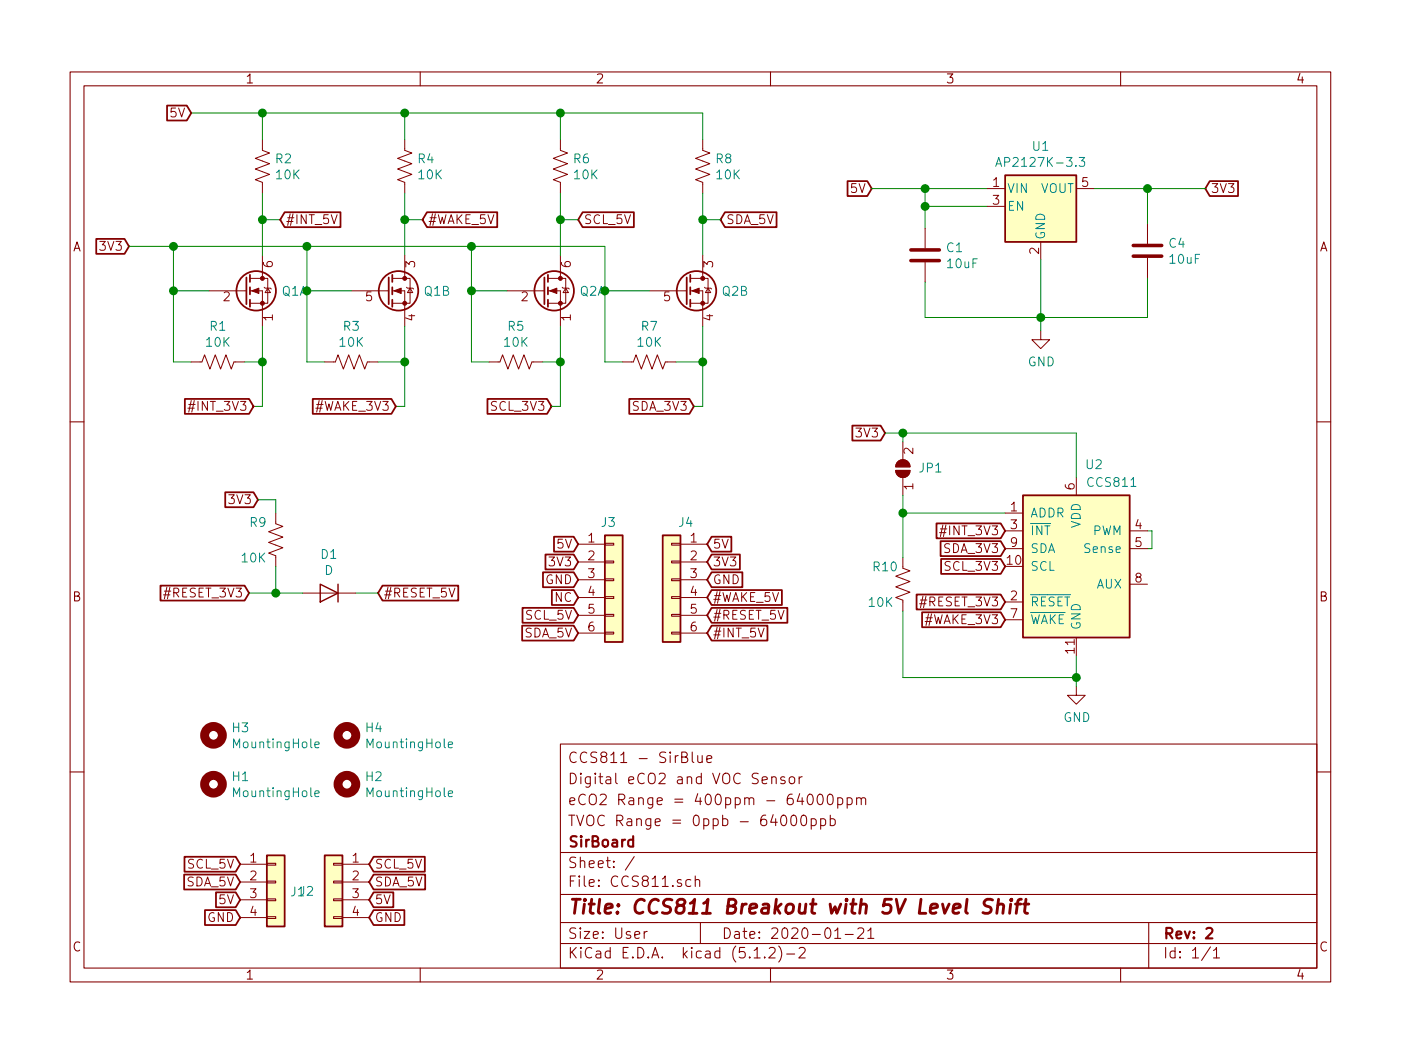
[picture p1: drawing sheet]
EESchema Schematic File Version 4
LIBS:CCS811-cache
EELAYER 29 0
EELAYER END
$Descr User 7874 5906
encoding utf-8
Sheet 1 1
Title "CCS811 Breakout with 5V Level Shift"
Date "2020-01-21"
Rev "2"
Comp "SirBoard"
Comment1 "TVOC Range = 0ppb - 64000ppb "
Comment2 "eCO2 Range = 400ppm - 64000ppm "
Comment3 "Digital eCO2 and VOC Sensor"
Comment4 "CCS811 - SirBlue"
$EndDescr
Wire Wire Line
	5200 1575 5200 1775
Wire Wire Line
	5200 1775 5850 1775
Connection ~ 5850 1775
Wire Wire Line
	5550 1050 5200 1050
Wire Wire Line
	5200 1050 5200 1150
Wire Wire Line
	5200 1150 5550 1150
Wire Wire Line
	5200 1150 5200 1275
Connection ~ 5200 1150
Wire Wire Line
	6150 1050 6450 1050
Wire Wire Line
	6450 1050 6450 1250
Text GLabel 4900 1050 0    50   Input ~ 0
5V
Wire Wire Line
	4900 1050 5200 1050
Connection ~ 5200 1050
Text GLabel 6775 1050 2    50   Input ~ 0
3V3
Connection ~ 6450 1050
$Comp
L power:GND #PWR0101
U 1 1
P 5850 1850
F 0 "#PWR0101" H 5850 1600 50  0001 C CNN
F 1 "GND" H 5854 1678 50  0000 C CNN
F 2 "" H 5850 1850 50  0001 C CNN
F 3 "" H 5850 1850 50  0001 C CNN
	1    5850 1850
	1    0    0    -1  
$EndComp
Wire Wire Line
	5850 1850 5850 1775
Text GLabel 4975 2425 0    50   Input ~ 0
3V3
Text GLabel 1075 625  0    50   Input ~ 0
5V
Wire Wire Line
	6450 1775 5850 1775
Wire Wire Line
	6450 1550 6450 1775
$Comp
L Regulator_Linear:AP2127K-3.3 U1
U 1 1
P 5850 1150
F 0 "U1" H 5850 1490 50  0000 C CNN
F 1 "AP2127K-3.3" H 5850 1400 50  0000 C CNN
F 2 "Package_TO_SOT_SMD:SOT-23-5" H 5850 1475 50  0001 C CNN
F 3 "https://www.diodes.com/assets/Datasheets/AP2127.pdf" H 5850 1250 50  0001 C CNN
F 4 "C156285" H 5850 1150 50  0001 C CNN "Part"
	1    5850 1150
	1    0    0    -1  
$EndComp
Wire Wire Line
	5850 1450 5850 1775
$Comp
L Device:Q_DUAL_NMOS_S1G1D2S2G2D1 Q1
U 1 1
P 1375 1625
F 0 "Q1" H 1581 1625 50  0000 L CNN
F 1 "BSS138DW" H 1580 1580 50  0001 L CNN
F 2 "Package_TO_SOT_SMD:SOT-363_SC-70-6" H 1575 1625 50  0001 C CNN
F 3 "~" H 1575 1625 50  0001 C CNN
	1    1375 1625
	1    0    0    -1  
$EndComp
$Comp
L Device:Q_DUAL_NMOS_S1G1D2S2G2D1 Q1
U 2 1
P 2175 1625
F 0 "Q1" H 2380 1625 50  0000 L CNN
F 1 "BSS138DW" H 2380 1580 50  0001 L CNN
F 2 "Package_TO_SOT_SMD:SOT-363_SC-70-6" H 2375 1625 50  0001 C CNN
F 3 "~" H 2375 1625 50  0001 C CNN
	2    2175 1625
	1    0    0    -1  
$EndComp
$Comp
L Device:R_US R2
U 1 1
P 1475 925
F 0 "R2" H 1543 970 50  0000 L CNN
F 1 "10K" H 1543 880 50  0000 L CNN
F 2 "Resistor_SMD:R_0603_1608Metric" V 1515 915 50  0001 C CNN
F 3 "~" H 1475 925 50  0001 C CNN
F 4 "C99198" H 1475 925 50  0001 C CNN "Part"
	1    1475 925 
	1    0    0    -1  
$EndComp
$Comp
L Device:R_US R4
U 1 1
P 2275 925
F 0 "R4" H 2343 970 50  0000 L CNN
F 1 "10K" H 2343 880 50  0000 L CNN
F 2 "Resistor_SMD:R_0603_1608Metric" V 2315 915 50  0001 C CNN
F 3 "~" H 2275 925 50  0001 C CNN
F 4 "C99198" H 2275 925 50  0001 C CNN "Part"
	1    2275 925 
	1    0    0    -1  
$EndComp
$Comp
L Device:R_US R1
U 1 1
P 1225 2025
F 0 "R1" V 1022 2025 50  0000 C CNN
F 1 "10K" V 1112 2025 50  0000 C CNN
F 2 "Resistor_SMD:R_0603_1608Metric" V 1265 2015 50  0001 C CNN
F 3 "~" H 1225 2025 50  0001 C CNN
F 4 "C99198" V 1225 2025 50  0001 C CNN "Part"
	1    1225 2025
	0    1    1    0   
$EndComp
Wire Wire Line
	2275 625  2275 775 
Wire Wire Line
	1475 775  1475 625 
Wire Wire Line
	2275 1075 2275 1225
Wire Wire Line
	1175 1625 975  1625
Wire Wire Line
	975  1625 975  2025
Wire Wire Line
	975  2025 1075 2025
Wire Wire Line
	1375 2025 1475 2025
Wire Wire Line
	1475 2025 1475 1825
Wire Wire Line
	1825 2025 1725 2025
Wire Wire Line
	1725 2025 1725 1625
Wire Wire Line
	1725 1625 1975 1625
Wire Wire Line
	2125 2025 2275 2025
Wire Wire Line
	2275 2025 2275 1825
Wire Wire Line
	2275 625  1475 625 
Wire Wire Line
	1075 625  1475 625 
Connection ~ 1475 625 
Text GLabel 725  1375 0    50   Input ~ 0
3V3
Wire Wire Line
	725  1375 975  1375
Wire Wire Line
	975  1375 975  1625
Connection ~ 975  1625
Wire Wire Line
	1475 1075 1475 1225
Wire Wire Line
	975  1375 1725 1375
Wire Wire Line
	1725 1375 1725 1625
Connection ~ 975  1375
Connection ~ 1725 1625
Text GLabel 3100 2275 0    50   Input ~ 0
SCL_3V3
Text GLabel 3900 2275 0    50   Input ~ 0
SDA_3V3
Wire Wire Line
	2275 2025 2275 2275
Wire Wire Line
	2275 2275 2225 2275
Connection ~ 2275 2025
Wire Wire Line
	1475 2025 1475 2275
Wire Wire Line
	1475 2275 1425 2275
Connection ~ 1475 2025
Text GLabel 3250 1225 2    50   Input ~ 0
SCL_5V
Text GLabel 4050 1225 2    50   Input ~ 0
SDA_5V
Connection ~ 2275 1225
Wire Wire Line
	2275 1225 2275 1425
Wire Wire Line
	1575 1225 1475 1225
Connection ~ 1475 1225
Wire Wire Line
	1475 1225 1475 1425
Wire Wire Line
	2275 1225 2375 1225
Text GLabel 3250 3150 0    50   Input ~ 0
3V3
Text GLabel 3250 3050 0    50   Input ~ 0
5V
$Comp
L Mechanical:MountingHole H4
U 1 1
P 1950 4125
F 0 "H4" H 2050 4170 50  0000 L CNN
F 1 "MountingHole" H 2050 4080 50  0000 L CNN
F 2 "SirBoardLibrary:MountingHole_M2.5_SirBoard" H 1950 4125 50  0001 C CNN
F 3 "~" H 1950 4125 50  0001 C CNN
	1    1950 4125
	1    0    0    -1  
$EndComp
$Comp
L Mechanical:MountingHole H3
U 1 1
P 1200 4125
F 0 "H3" H 1300 4170 50  0000 L CNN
F 1 "MountingHole" H 1300 4080 50  0000 L CNN
F 2 "SirBoardLibrary:MountingHole_M2.5_SirBoard" H 1200 4125 50  0001 C CNN
F 3 "~" H 1200 4125 50  0001 C CNN
	1    1200 4125
	1    0    0    -1  
$EndComp
$Comp
L power:GND #PWR0106
U 1 1
P 6050 3850
F 0 "#PWR0106" H 6050 3600 50  0001 C CNN
F 1 "GND" H 6054 3678 50  0000 C CNN
F 2 "" H 6050 3850 50  0001 C CNN
F 3 "" H 6050 3850 50  0001 C CNN
	1    6050 3850
	1    0    0    -1  
$EndComp
Text GLabel 3250 3250 0    50   Input ~ 0
GND
Wire Wire Line
	6450 1050 6775 1050
$Comp
L Mechanical:MountingHole H2
U 1 1
P 1950 4400
F 0 "H2" H 2050 4445 50  0000 L CNN
F 1 "MountingHole" H 2050 4355 50  0000 L CNN
F 2 "SirBoardLibrary:MountingHole_M2.5_SirBoard" H 1950 4400 50  0001 C CNN
F 3 "~" H 1950 4400 50  0001 C CNN
	1    1950 4400
	1    0    0    -1  
$EndComp
$Comp
L Mechanical:MountingHole H1
U 1 1
P 1200 4400
F 0 "H1" H 1300 4445 50  0000 L CNN
F 1 "MountingHole" H 1300 4355 50  0000 L CNN
F 2 "SirBoardLibrary:MountingHole_M2.5_SirBoard" H 1200 4400 50  0001 C CNN
F 3 "~" H 1200 4400 50  0001 C CNN
	1    1200 4400
	1    0    0    -1  
$EndComp
$Comp
L Device:R_US R3
U 1 1
P 1975 2025
F 0 "R3" V 1772 2025 50  0000 C CNN
F 1 "10K" V 1862 2025 50  0000 C CNN
F 2 "Resistor_SMD:R_0603_1608Metric" V 2015 2015 50  0001 C CNN
F 3 "~" H 1975 2025 50  0001 C CNN
F 4 "C99198" V 1975 2025 50  0001 C CNN "Part"
	1    1975 2025
	0    1    1    0   
$EndComp
$Comp
L Device:C C1
U 1 1
P 5200 1425
F 0 "C1" H 5315 1470 50  0000 L CNN
F 1 "10uF" H 5315 1380 50  0000 L CNN
F 2 "Capacitor_SMD:C_0805_2012Metric" H 5238 1275 50  0001 C CNN
F 3 "~" H 5200 1425 50  0001 C CNN
F 4 "C95841" H 5200 1425 50  0001 C CNN "Part"
	1    5200 1425
	1    0    0    -1  
$EndComp
Text GLabel 5650 3075 0    50   Input ~ 0
SDA_3V3
Text GLabel 5650 3175 0    50   Input ~ 0
SCL_3V3
Wire Wire Line
	6050 3850 6050 3800
Connection ~ 6050 3800
$Comp
L Device:Q_DUAL_NMOS_S1G1D2S2G2D1 Q2
U 1 1
P 3050 1625
F 0 "Q2" H 3256 1625 50  0000 L CNN
F 1 "BSS138DW" H 3255 1580 50  0001 L CNN
F 2 "Package_TO_SOT_SMD:SOT-363_SC-70-6" H 3250 1625 50  0001 C CNN
F 3 "~" H 3250 1625 50  0001 C CNN
	1    3050 1625
	1    0    0    -1  
$EndComp
$Comp
L Device:Q_DUAL_NMOS_S1G1D2S2G2D1 Q2
U 2 1
P 3850 1625
F 0 "Q2" H 4055 1625 50  0000 L CNN
F 1 "BSS138DW" H 4055 1580 50  0001 L CNN
F 2 "Package_TO_SOT_SMD:SOT-363_SC-70-6" H 4050 1625 50  0001 C CNN
F 3 "~" H 4050 1625 50  0001 C CNN
	2    3850 1625
	1    0    0    -1  
$EndComp
$Comp
L Device:R_US R6
U 1 1
P 3150 925
F 0 "R6" H 3218 970 50  0000 L CNN
F 1 "10K" H 3218 880 50  0000 L CNN
F 2 "Resistor_SMD:R_0603_1608Metric" V 3190 915 50  0001 C CNN
F 3 "~" H 3150 925 50  0001 C CNN
F 4 "C99198" H 3150 925 50  0001 C CNN "Part"
	1    3150 925 
	1    0    0    -1  
$EndComp
$Comp
L Device:R_US R8
U 1 1
P 3950 925
F 0 "R8" H 4018 970 50  0000 L CNN
F 1 "10K" H 4018 880 50  0000 L CNN
F 2 "Resistor_SMD:R_0603_1608Metric" V 3990 915 50  0001 C CNN
F 3 "~" H 3950 925 50  0001 C CNN
F 4 "C99198" H 3950 925 50  0001 C CNN "Part"
	1    3950 925 
	1    0    0    -1  
$EndComp
$Comp
L Device:R_US R5
U 1 1
P 2900 2025
F 0 "R5" V 2697 2025 50  0000 C CNN
F 1 "10K" V 2787 2025 50  0000 C CNN
F 2 "Resistor_SMD:R_0603_1608Metric" V 2940 2015 50  0001 C CNN
F 3 "~" H 2900 2025 50  0001 C CNN
F 4 "C99198" V 2900 2025 50  0001 C CNN "Part"
	1    2900 2025
	0    1    1    0   
$EndComp
Wire Wire Line
	3950 625  3950 775 
Wire Wire Line
	3150 775  3150 625 
Wire Wire Line
	3950 1075 3950 1225
Wire Wire Line
	2850 1625 2650 1625
Wire Wire Line
	2650 1625 2650 2025
Wire Wire Line
	2650 2025 2750 2025
Wire Wire Line
	3050 2025 3150 2025
Wire Wire Line
	3150 2025 3150 1825
Wire Wire Line
	3500 2025 3400 2025
Wire Wire Line
	3400 2025 3400 1625
Wire Wire Line
	3400 1625 3650 1625
Wire Wire Line
	3800 2025 3950 2025
Wire Wire Line
	3950 2025 3950 1825
Wire Wire Line
	3950 625  3150 625 
Wire Wire Line
	2275 625  3150 625 
Connection ~ 3150 625 
Wire Wire Line
	1725 1375 2650 1375
Wire Wire Line
	2650 1375 2650 1625
Connection ~ 2650 1625
Wire Wire Line
	3150 1075 3150 1225
Wire Wire Line
	2650 1375 3400 1375
Wire Wire Line
	3400 1375 3400 1625
Connection ~ 2650 1375
Connection ~ 3400 1625
Wire Wire Line
	3950 2025 3950 2275
Wire Wire Line
	3950 2275 3900 2275
Connection ~ 3950 2025
Wire Wire Line
	3150 2025 3150 2275
Wire Wire Line
	3150 2275 3100 2275
Connection ~ 3150 2025
Connection ~ 3950 1225
Wire Wire Line
	3950 1225 3950 1425
Wire Wire Line
	3250 1225 3150 1225
Connection ~ 3150 1225
Wire Wire Line
	3150 1225 3150 1425
Wire Wire Line
	3950 1225 4050 1225
$Comp
L Device:R_US R7
U 1 1
P 3650 2025
F 0 "R7" V 3447 2025 50  0000 C CNN
F 1 "10K" V 3537 2025 50  0000 C CNN
F 2 "Resistor_SMD:R_0603_1608Metric" V 3690 2015 50  0001 C CNN
F 3 "~" H 3650 2025 50  0001 C CNN
F 4 "C99198" V 3650 2025 50  0001 C CNN "Part"
	1    3650 2025
	0    1    1    0   
$EndComp
Connection ~ 1725 1375
Connection ~ 2275 625 
$Comp
L Device:C C4
U 1 1
P 6450 1400
F 0 "C4" H 6565 1445 50  0000 L CNN
F 1 "10uF" H 6565 1355 50  0000 L CNN
F 2 "Capacitor_SMD:C_0805_2012Metric" H 6488 1250 50  0001 C CNN
F 3 "~" H 6450 1400 50  0001 C CNN
F 4 "C95841" H 6450 1400 50  0001 C CNN "Part"
	1    6450 1400
	1    0    0    -1  
$EndComp
$Comp
L Connector_Generic:Conn_01x06 J3
U 1 1
P 3450 3250
F 0 "J3" H 3375 3575 50  0000 L CNN
F 1 "Conn_01x06" H 3529 3152 50  0001 L CNN
F 2 "Connector_PinHeader_2.54mm:PinHeader_1x06_P2.54mm_Vertical" H 3450 3250 50  0001 C CNN
F 3 "~" H 3450 3250 50  0001 C CNN
	1    3450 3250
	1    0    0    -1  
$EndComp
$Comp
L Connector_Generic:Conn_01x06 J4
U 1 1
P 3775 3250
F 0 "J4" H 3694 3575 50  0000 C CNN
F 1 "Conn_01x06" H 3854 3152 50  0001 L CNN
F 2 "Connector_PinHeader_2.54mm:PinHeader_1x06_P2.54mm_Vertical" H 3775 3250 50  0001 C CNN
F 3 "~" H 3775 3250 50  0001 C CNN
	1    3775 3250
	-1   0    0    -1  
$EndComp
Text GLabel 3250 3450 0    50   Input ~ 0
SCL_5V
Text GLabel 3250 3550 0    50   Input ~ 0
SDA_5V
Text GLabel 3250 3350 0    50   Input ~ 0
NC
Text GLabel 1350 5050 0    50   Input ~ 0
5V
Text GLabel 1350 5150 0    50   Input ~ 0
GND
Text GLabel 1350 4850 0    50   Input ~ 0
SCL_5V
Text GLabel 1350 4950 0    50   Input ~ 0
SDA_5V
Text GLabel 2075 5050 2    50   Input ~ 0
5V
Text GLabel 2075 5150 2    50   Input ~ 0
GND
Text GLabel 2075 4850 2    50   Input ~ 0
SCL_5V
Text GLabel 2075 4950 2    50   Input ~ 0
SDA_5V
Wire Wire Line
	5075 3800 6050 3800
Wire Wire Line
	6450 2975 6475 2975
Wire Wire Line
	6475 2975 6475 3075
Wire Wire Line
	6475 3075 6450 3075
Text GLabel 5650 2975 0    50   Input ~ 0
#INT_3V3
$Comp
L Jumper:SolderJumper_2_Open JP1
U 1 1
P 5075 2625
F 0 "JP1" V 5075 2539 50  0000 R CNN
F 1 "SolderJumper_2_Open" H 5075 2738 50  0001 C CNN
F 2 "Jumper:SolderJumper-2_P1.3mm_Open_RoundedPad1.0x1.5mm" H 5075 2625 50  0001 C CNN
F 3 "~" H 5075 2625 50  0001 C CNN
	1    5075 2625
	0    -1   -1   0   
$EndComp
Text GLabel 5650 3475 0    50   Input ~ 0
#WAKE_3V3
Wire Wire Line
	6050 3800 6050 3675
$Comp
L Sensor_Gas:CCS811 U2
U 1 1
P 6050 3175
F 0 "U2" H 6150 3750 50  0000 C CNN
F 1 "CCS811" H 6250 3650 50  0000 C CNN
F 2 "Package_LGA:AMS_LGA-10-1EP_2.7x4mm_P0.6mm" H 6050 2575 50  0001 C CNN
F 3 "http://ams.com/eng/Products/Environmental-Sensors/Air-Quality-Sensors/CCS811" H 6050 2975 50  0001 C CNN
F 4 "C141807" H 6050 3175 50  0001 C CNN "Part"
	1    6050 3175
	1    0    0    -1  
$EndComp
Text GLabel 5650 3375 0    50   Input ~ 0
#RESET_3V3
Wire Wire Line
	4975 2425 5075 2425
Wire Wire Line
	5075 2475 5075 2425
Connection ~ 5075 2425
Wire Wire Line
	5075 2425 6050 2425
Wire Wire Line
	5075 2875 5650 2875
Wire Wire Line
	5075 2775 5075 2875
$Comp
L Device:R_US R10
U 1 1
P 5075 3275
F 0 "R10" H 4975 3375 50  0000 C CNN
F 1 "10K" H 4950 3175 50  0000 C CNN
F 2 "Resistor_SMD:R_0603_1608Metric" V 5115 3265 50  0001 C CNN
F 3 "~" H 5075 3275 50  0001 C CNN
F 4 "C99198" V 5075 3275 50  0001 C CNN "Part"
	1    5075 3275
	1    0    0    -1  
$EndComp
Wire Wire Line
	5075 3125 5075 2875
Connection ~ 5075 2875
Wire Wire Line
	5075 3425 5075 3800
Wire Wire Line
	6050 2425 6050 2675
$Comp
L Connector_Generic:Conn_01x04 J1
U 1 1
P 1550 4950
F 0 "J1" H 1629 4897 50  0000 L CNN
F 1 "Conn_01x04" H 1629 4852 50  0001 L CNN
F 2 "SirBoardLibrary:SirBlue_Connector" H 1550 4950 50  0001 C CNN
F 3 "~" H 1550 4950 50  0001 C CNN
F 4 "C160404" H 1550 4950 50  0001 C CNN "Part"
	1    1550 4950
	1    0    0    -1  
$EndComp
$Comp
L Connector_Generic:Conn_01x04 J2
U 1 1
P 1875 4950
F 0 "J2" H 2025 4900 50  0000 C CNN
F 1 "Conn_01x04" H 1954 4852 50  0001 L CNN
F 2 "SirBoardLibrary:SirBlue_Connector" H 1875 4950 50  0001 C CNN
F 3 "~" H 1875 4950 50  0001 C CNN
F 4 "C160404" H 1875 4950 50  0001 C CNN "Part"
	1    1875 4950
	-1   0    0    -1  
$EndComp
$Comp
L Device:D D1
U 1 1
P 1850 3325
F 0 "D1" H 1850 3111 50  0000 C CNN
F 1 "D" H 1850 3201 50  0000 C CNN
F 2 "Diode_SMD:D_SOD-523" H 1850 3325 50  0001 C CNN
F 3 "~" H 1850 3325 50  0001 C CNN
F 4 "C83482" H 1850 3325 50  0001 C CNN "Part"
	1    1850 3325
	-1   0    0    1   
$EndComp
Text GLabel 1400 3325 0    50   Input ~ 0
#RESET_3V3
$Comp
L Device:R_US R9
U 1 1
P 1550 3025
F 0 "R9" H 1450 3125 50  0000 C CNN
F 1 "10K" H 1425 2925 50  0000 C CNN
F 2 "Resistor_SMD:R_0603_1608Metric" V 1590 3015 50  0001 C CNN
F 3 "~" H 1550 3025 50  0001 C CNN
F 4 "C99198" V 1550 3025 50  0001 C CNN "Part"
	1    1550 3025
	1    0    0    -1  
$EndComp
Wire Wire Line
	1400 3325 1550 3325
Wire Wire Line
	1550 3175 1550 3325
Connection ~ 1550 3325
Wire Wire Line
	1550 3325 1700 3325
Text GLabel 1450 2800 0    50   Input ~ 0
3V3
Wire Wire Line
	1450 2800 1550 2800
Wire Wire Line
	1550 2875 1550 2800
Text GLabel 2125 3325 2    50   Input ~ 0
#RESET_5V
Wire Wire Line
	2000 3325 2125 3325
Text GLabel 2225 2275 0    50   Input ~ 0
#WAKE_3V3
Text GLabel 1425 2275 0    50   Input ~ 0
#INT_3V3
Text GLabel 2375 1225 2    50   Input ~ 0
#WAKE_5V
Text GLabel 1575 1225 2    50   Input ~ 0
#INT_5V
Text GLabel 3975 3350 2    50   Input ~ 0
#WAKE_5V
Text GLabel 3975 3450 2    50   Input ~ 0
#RESET_5V
Text GLabel 3975 3550 2    50   Input ~ 0
#INT_5V
Text GLabel 3975 3150 2    50   Input ~ 0
3V3
Text GLabel 3975 3050 2    50   Input ~ 0
5V
Text GLabel 3975 3250 2    50   Input ~ 0
GND
$EndSCHEMATC
